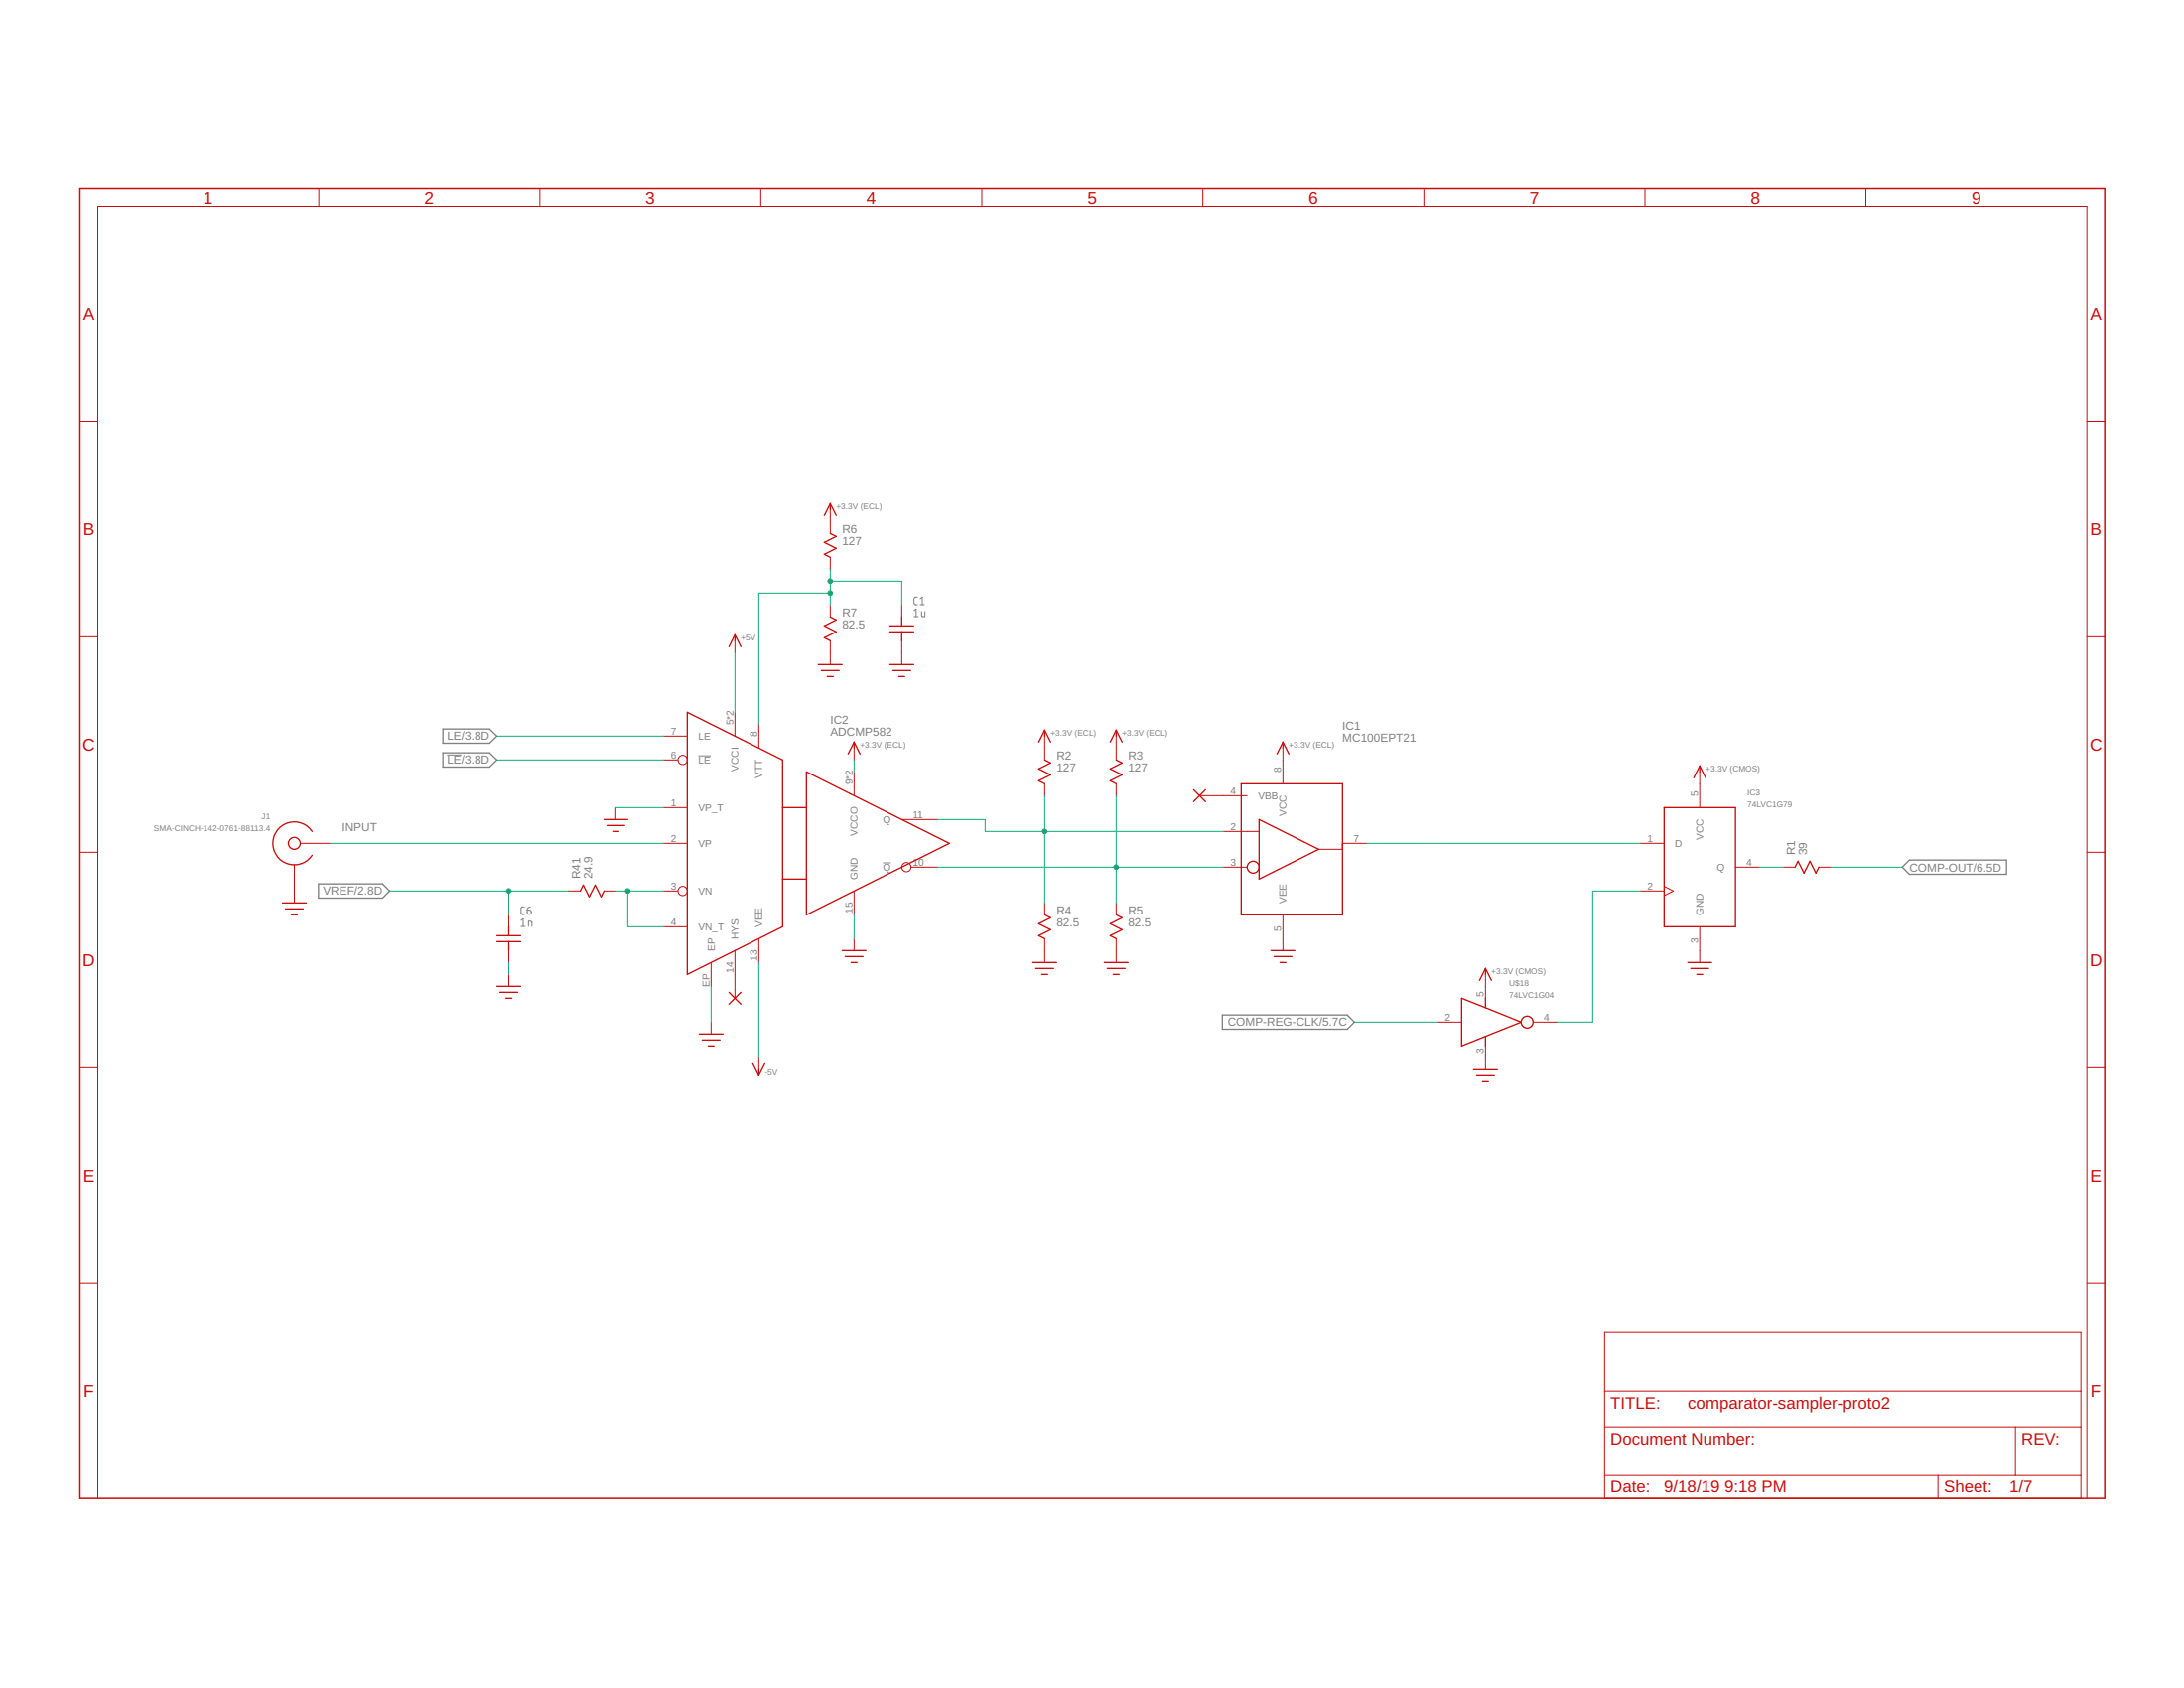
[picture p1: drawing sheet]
<svg xmlns="http://www.w3.org/2000/svg" width="279mm" height="216mm" viewBox="0 0 279 216" stroke-linecap="round" stroke-linejoin="round" font-family="sans-serif">
<g fill="none" stroke="#808080" stroke-width=".13">
<path d="M116.9 78.1l.3-.2v1M116.9 78.9h.6M117.4 76.4h-.4l-.1 .2 .1 .6v.1h.4M117.7 77.3h.6M117.7 76.6l.3-.2v.9M117.9 78.2v.5l.1 .2h.3v-.7M57.2 96.6h1.8M89.3 96.7h1.6M66.7 117.7l.2-.2v1M66.7 118.5h.5M67.1 116h-.3l-.1 .2v.7l.4 .1M67.4 116.4h.4a.27 .27 0 0 1 .2 .3 .27 .27 0 0 1-.3 .2 .27 .27 0 0 1-.3-.2z"/>
<path d="M67.6 118.5v-.7l.4 .1 .1 .6M67.9 116a.43 .43 0 0 0-.5 .4M113 110.4h1"/>
</g>
<path d="M56.7 93.2h5.9l1 .9-1 1h-5.9zM56.7 96.3h5.9l1 .9-1 .9h-5.9zM40.7 113.1h8.2l.9 .9-.9 .9h-8.2zM244.3 110h12.4v1.8h-12.4l-.9-.9zM156.4 129.8h16l.9 .9-.9 .9h-16z" fill="none" stroke="#808080" stroke-width=".17"/>
<g fill="none" stroke="#c90d0c" stroke-width=".13">
<path d="M40.8 24.1v2.3M69.1 24.1v2.3M97.3 24.1v2.3M125.6 24.1v2.3M153.9 24.1v2.3M182.2 24.1v2.3M210.4 24.1v2.3M238.7 24.1v2.3M10.2 53.9h2.3M267 53.9h2.3M106.2 65.2v3M106.2 71.3v1.5"/>
<path d="M106.2 77.4v1.5M115.4 77.4v1.5M10.2 81.4h2.3M84.9 94.1h3M84.9 97.2h1.8M94 82v1.5M94 91.1v3M97.1 92.6v3.1M106.2 82v3M109.3 95.7v1.5M109.3 98.7v3.1M115.4 82v3"/>
<path d="M133.6 94.1v3.1M142.8 94.1v3.1M164.1 95.7v4.5M217.4 98.7v4.6M267 81.4h2.3M10.2 109h2.3M37.7 110.5v5M38.4 107.9h3.8M65.1 117v1.5M72.7 114h1.5M77.3 114h1.5M78.8 103.3v1.5"/>
<path d="M84.9 107.9h3M84.9 103.3h3M84.9 114h1.8M84.9 118.5h3M109.3 114v3M115.4 104.8h4.5M116.5 110.9h3.4M133.6 100.2v1.6M133.6 115.5v1.5M142.8 100.2v1.6M142.8 115.5v1.5M153.5 101.8h6.1"/>
<path d="M156.5 106.3h4.6M156.5 110.9h3.1M164.1 117v4.6M168.7 108.6h3M171.7 107.9h3.1M209.8 107.9h3.1M209.8 114h3.1M212.9 113.4l1.2 .6-1.2 .6M217.4 118.5v4.6M222 110.9h3.1M228.1 110.9h1.5M232.7 110.9h1.5"/>
<path d="M267 109h2.3M10.2 136.6h2.3M65.1 121.6v1.5M65.1 124.6v1.6M91 123.1v3.1M91 130.7v1.5M94 121.6v6.1M97.1 120.1v3M97.1 135.3v1.5M109.3 120.1v1.5M133.6 120.1v3M142.8 120.1v3"/>
<path d="M183.9 130.7h3.1M190 124.6v3.1M190 133.8v3M196.1 130.7h3.1M267 136.6h2.3M10.2 164.1h2.3M205.3 170.3h60.9v21.4h-60.9zM205.3 177.9h60.9M267 164.1h2.3M12.5 191.7v-165.3h254.5v165.3M205.3 182.5h60.9M205.3 188.6h60.9"/>
<path d="M247.9 188.6v3.1M257.8 182.5v6.1"/>
<circle cx="87.3" cy="97.2" r=".59"/>
<circle cx="87.3" cy="114" r=".59"/>
<circle cx="116" cy="110.9" r=".59"/>
</g>
<g fill="none" stroke="#c90d0c" stroke-width=".17">
<path d="M106.2 78.9l.8 .4-1.5 .8 1.5 .7-1.5 .8 .7 .4M106.2 68.2l.8 .4-1.5 .8 1.5 .7-1.5 .8 .7 .4M106.2 64.4v.8M106.2 64.4l-.7 1.6M106.2 64.4l.8 1.6M115.4 78.9v1.2M87.9 91.1l12.2 6.1v21.3l-12.2 6.1zM94 81.2v.8M94 81.2l-.7 1.5M94 81.2l.8 1.5M103.2 98.7l18.3 9.2-18.3 9.1zM104.7 85h3"/>
<path d="M105.1 85.8h2.3M105.8 86.5h.8M109.3 94.9v.8M109.3 94.9l-.8 1.5M109.3 94.9l.7 1.5M113.8 85h3.1M113.8 80.1h3.1M113.8 80.8h3.1M114.2 85.8h2.3M115 86.5h.7M115.4 80.8v1.2M133.6 97.2l.8 .4-1.5 .7 1.5 .8-1.5 .8 .7 .3"/>
<path d="M133.6 93.4v.7M133.6 93.4l-.7 1.5M133.6 93.4l.8 1.5M142.8 97.2l.8 .4-1.6 .7 1.6 .8-1.6 .8 .8 .3M142.8 93.4v.7M142.8 93.4l-.8 1.5M142.8 93.4l.8 1.5M164.1 94.9v.8M164.1 94.9l-.7 1.5M164.1 94.9l.8 1.5M217.4 98v.7M217.4 98l-.7 1.5"/>
<path d="M217.4 98l.8 1.5M36.1 115.5h3.1M36.5 116.2h2.3M37.3 117h.7M39.9 106.3a2.75 2.75 0 0 0-4.1-.5 2.75 2.75 0 0 0 0 4.1 2.75 2.75 0 0 0 4.1-.5M63.6 119.7h3M65.1 118.5v1.2M74.2 114l.4-.8 .8 1.5 .7-1.5 .8 1.5 .4-.7M77.3 104.8h3M77.7 105.6h2.2M78.4 106.3h.8M100.1 103.3h3.1"/>
<path d="M100.1 112.4h3.1M133.6 117l.8 .4-1.5 .8 1.5 .7-1.5 .8 .7 .4M142.8 117l.8 .4-1.6 .8 1.6 .7-1.6 .8 .8 .4M152.7 101l1.5 1.5M154.2 101l-1.5 1.5M158.8 100.2h12.9v16.8h-12.9zM161.1 104.8l7.6 3.8-7.6 3.8zM212.9 103.3h9.1v15.2h-9.1zM229.6 110.9l.4-.7 .8 1.5 .7-1.5 .8 1.5 .4-.8M63.6 120.4h3M63.6 126.2h3M63.9 126.9h2.3"/>
<path d="M64.7 127.7h.8M65.1 120.4v1.2M89.5 132.2h3M89.8 133h2.3M90.6 133.8h.8M93.3 126.9l1.5 1.5M94.8 126.9l-1.5 1.5M96.3 136.1l.8 1.5M97.1 136.8v.8M97.8 136.1l-.7 1.5M107.7 121.6h3.1M108.1 122.3h2.3"/>
<path d="M108.9 123.1h.7M132.1 123.1h3.1M132.5 123.9h2.3M133.3 124.6h.7M141.3 123.1h3M141.6 123.9h2.3M142.4 124.6h.8M162.6 121.6h3.1M163 122.3h2.3M163.7 123.1h.8M188.5 136.8h3.1M188.9 137.6h2.3"/>
<path d="M189.7 138.3h.7M190 128.9l-3-1.2v6.1l3-1.3M190 128.9l4.6 1.8-4.6 1.8M190 123.9v.7M190 127.7v1.2M190 132.5v1.3M190 123.9l-.7 1.5M190 123.9l.8 1.5M215.9 123.1h3.1M216.3 123.9h2.3M217.1 124.6h.7"/>
<circle cx="37.7" cy="107.9" r=".76"/>
<circle cx="160.3" cy="110.9" r=".76"/>
<circle cx="195.4" cy="130.7" r=".76"/>
</g>
<path d="M10.2 24.1h259.1v167.6h-259.1z" fill="none" stroke="#c90d0c" stroke-width=".19"/>
<g fill="none" stroke="#0dab76" stroke-width=".13">
<path d="M106.2 75.9h-9.1v16.7M106.2 72.8v4.6M106.2 74.3h9.2v3.1M63.6 94.1h21.3M63.6 97.2h21.3M94 83.5v7.6M109.3 97.2v1.5M42.2 107.9h42.7M49.8 114h22.9M65.1 114v3M78.8 103.3h6.1M78.8 114h6.1"/>
<path d="M80.3 114v4.5h4.6M109.3 117v3.1M119.9 104.8h6.1v1.5h30.5M119.9 110.9h36.6M133.6 101.8v13.7M142.8 101.8v13.7M174.8 107.9h35M209.8 114h-6v16.7h-4.6M225.1 110.9h3M234.2 110.9h9.2M65.1 123.1v1.5M91 126.2v4.5"/>
<path d="M97.1 123.1v12.2M173.3 130.7h10.6"/>
</g>
<g fill="#0dab76" stroke="#0dab76" stroke-width=".13">
<circle cx="106.2" cy="75.9" r=".3"/>
<circle cx="106.2" cy="74.3" r=".3"/>
<circle cx="133.6" cy="106.3" r=".3"/>
<circle cx="142.8" cy="110.9" r=".3"/>
<circle cx="80.3" cy="114" r=".3"/>
<circle cx="65.1" cy="114" r=".3"/>
</g>
<g font-size="2.2" fill="#c90d0c">
<text x="26" y="26">1</text>
<text x="54.3" y="26">2</text>
<text x="82.6" y="26">3</text>
<text x="110.9" y="26">4</text>
<text x="139.1" y="26">5</text>
<text x="167.4" y="26">6</text>
<text x="195.7" y="26">7</text>
<text x="224" y="26">8</text>
<text x="252.2" y="26">9</text>
<text x="10.6" y="40.9">A</text>
<text x="267.4" y="40.9">A</text>
<text x="10.6" y="68.5">B</text>
<text x="267.4" y="68.5">B</text>
<text x="10.6" y="96">C</text>
<text x="267.3" y="96">C</text>
<text x="10.6" y="123.6">D</text>
<text x="267.3" y="123.6">D</text>
<text x="10.6" y="151.1">E</text>
<text x="267.4" y="151.1">E</text>
<text x="10.7" y="178.7">F</text>
<text x="267.4" y="178.7">F</text>
</g>
<g font-size="2.1" fill="#c90d0c">
<text x="206" y="180.2">TITLE:</text>
<text x="206" y="184.8">Document Number:</text>
<text x="215.9" y="180.2">comparator-sampler-proto2</text>
<text x="258.6" y="184.8">REV:</text>
<text x="206" y="190.9">Date:</text>
<text x="212.9" y="190.9">9/18/19</text>
<text x="220.6" y="190.9">9:18 PM</text>
<text x="248.7" y="190.9">Sheet:</text>
<text x="257.1" y="190.9">1/7</text>
</g>
<g font-size="1.5" fill="#808080">
<text x="107.7" y="69.8">127</text>
<text x="107.7" y="68.2">R6</text>
<text x="107.7" y="80.4">82.5</text>
<text x="107.7" y="78.9">R7</text>
<text x="57.2" y="94.7">LE/3.8D</text>
<text x="106.2" y="94.2">ADCMP582</text>
<text x="106.2" y="92.6">IC2</text>
<text x="171.7" y="93.4">IC1</text>
<text x="171.7" y="94.9">MC100EPT21</text>
<text x="57.2" y="97.7">LE/3.8D</text>
<text x="135.2" y="98.7">127</text>
<text x="135.2" y="97.2">R2</text>
<text x="144.3" y="98.7">127</text>
<text x="144.3" y="97.2">R3</text>
<text x="43.7" y="106.3">INPUT</text>
<text x="74.2" y="112.4" transform="rotate(-90 74.2 112.4)">R41</text>
<text x="75.7" y="112.4" transform="rotate(-90 75.7 112.4)">24.9</text>
<text x="229.6" y="109.4" transform="rotate(-90 229.6 109.4)">R1</text>
<text x="231.2" y="109.4" transform="rotate(-90 231.2 109.4)">39</text>
<text x="244.3" y="111.4">COMP-OUT/6.5D</text>
<text x="41.3" y="114.5">VREF/2.8D</text>
<text x="135.2" y="118.5">82.5</text>
<text x="135.2" y="117">R4</text>
<text x="144.3" y="118.5">82.5</text>
<text x="144.3" y="117">R5</text>
<text x="157.1" y="131.2">COMP-REG-CLK/5.7C</text>
</g>
<g font-size="1.3" fill="#808080">
<text x="85.8" y="93.9">7</text>
<text x="89.3" y="94.6">LE</text>
<text x="93.8" y="92.7" transform="rotate(-90 93.8 92.7)">5*2</text>
<text x="96.9" y="94.3" transform="rotate(-90 96.9 94.3)">8</text>
<text x="85.8" y="97">6</text>
<text x="89.3" y="97.7">LE</text>
<text x="94.5" y="98.6" transform="rotate(-90 94.5 98.6)">VCCI</text>
<text x="97.5" y="99.5" transform="rotate(-90 97.5 99.5)">VTT</text>
<text x="109.1" y="100.4" transform="rotate(-90 109.1 100.4)">9*2</text>
<text x="157.4" y="101.6">4</text>
<text x="163.9" y="98.8" transform="rotate(-90 163.9 98.8)">8</text>
<text x="217.2" y="101.9" transform="rotate(-90 217.2 101.9)">5</text>
<text x="85.8" y="103.1">1</text>
<text x="85.8" y="107.7">2</text>
<text x="89.3" y="103.8">VP_T</text>
<text x="109.7" y="106.9" transform="rotate(-90 109.7 106.9)">VCCO</text>
<text x="113" y="105.3">Q</text>
<text x="116.8" y="104.6">11</text>
<text x="157.4" y="106.1">2</text>
<text x="161" y="102.2">VBB</text>
<text x="164.6" y="104.4" transform="rotate(-90 164.6 104.4)">VCC</text>
<text x="173.1" y="107.7">7</text>
<text x="210.8" y="107.7">1</text>
<text x="217.9" y="107.4" transform="rotate(-90 217.9 107.4)">VCC</text>
<text x="85.8" y="113.7">3</text>
<text x="89.3" y="108.3">VP</text>
<text x="109.7" y="112.6" transform="rotate(-90 109.7 112.6)">GND</text>
<text x="113" y="111.4">Q</text>
<text x="116.8" y="110.7">10</text>
<text x="157.4" y="110.7">3</text>
<text x="210.8" y="113.7">2</text>
<text x="214.3" y="108.3">D</text>
<text x="219.6" y="111.4">Q</text>
<text x="223.4" y="110.7">4</text>
<text x="85.8" y="118.3">4</text>
<text x="89.3" y="114.4">VN</text>
<text x="89.3" y="119">VN_T</text>
<text x="97.5" y="118.7" transform="rotate(-90 97.5 118.7)">VEE</text>
<text x="109.1" y="116.8" transform="rotate(-90 109.1 116.8)">15</text>
<text x="163.9" y="119.1" transform="rotate(-90 163.9 119.1)">5</text>
<text x="164.6" y="115.6" transform="rotate(-90 164.6 115.6)">VEE</text>
<text x="217.9" y="117.1" transform="rotate(-90 217.9 117.1)">GND</text>
<text x="91.4" y="121.7" transform="rotate(-90 91.4 121.7)">EP</text>
<text x="93.8" y="124.4" transform="rotate(-90 93.8 124.4)">14</text>
<text x="94.5" y="120.2" transform="rotate(-90 94.5 120.2)">HYS</text>
<text x="96.9" y="122.9" transform="rotate(-90 96.9 122.9)">13</text>
<text x="217.2" y="120.7" transform="rotate(-90 217.2 120.7)">3</text>
<text x="90.8" y="126.2" transform="rotate(-90 90.8 126.2)">EP</text>
<text x="184.9" y="130.5">2</text>
<text x="189.8" y="127.5" transform="rotate(-90 189.8 127.5)">5</text>
<text x="197.5" y="130.5">4</text>
<text x="189.8" y="134.7" transform="rotate(-90 189.8 134.7)">3</text>
</g>
<g font-size="1.1" fill="#808080">
<text x="107" y="65.2">+3.3V (ECL)</text>
<text x="94.8" y="82">+5V</text>
<text x="110" y="95.7">+3.3V (ECL)</text>
<text x="134.4" y="94.2">+3.3V (ECL)</text>
<text x="143.6" y="94.2">+3.3V (ECL)</text>
<text x="164.9" y="95.7">+3.3V (ECL)</text>
<text x="218.2" y="98.7">+3.3V (CMOS)</text>
<text x="223.6" y="101.8">IC3</text>
<text x="19.7" y="106.3">SMA-CINCH-142-0761-88113.4</text>
<text x="33.5" y="104.8">J1</text>
<text x="223.6" y="103.3">74LVC1G79</text>
<text x="190.8" y="124.6">+3.3V (CMOS)</text>
<text x="193.1" y="127.7">74LVC1G04</text>
<text x="193.1" y="126.1">U$18</text>
<text x="97.8" y="137.6">-5V</text>
</g>
</svg>
